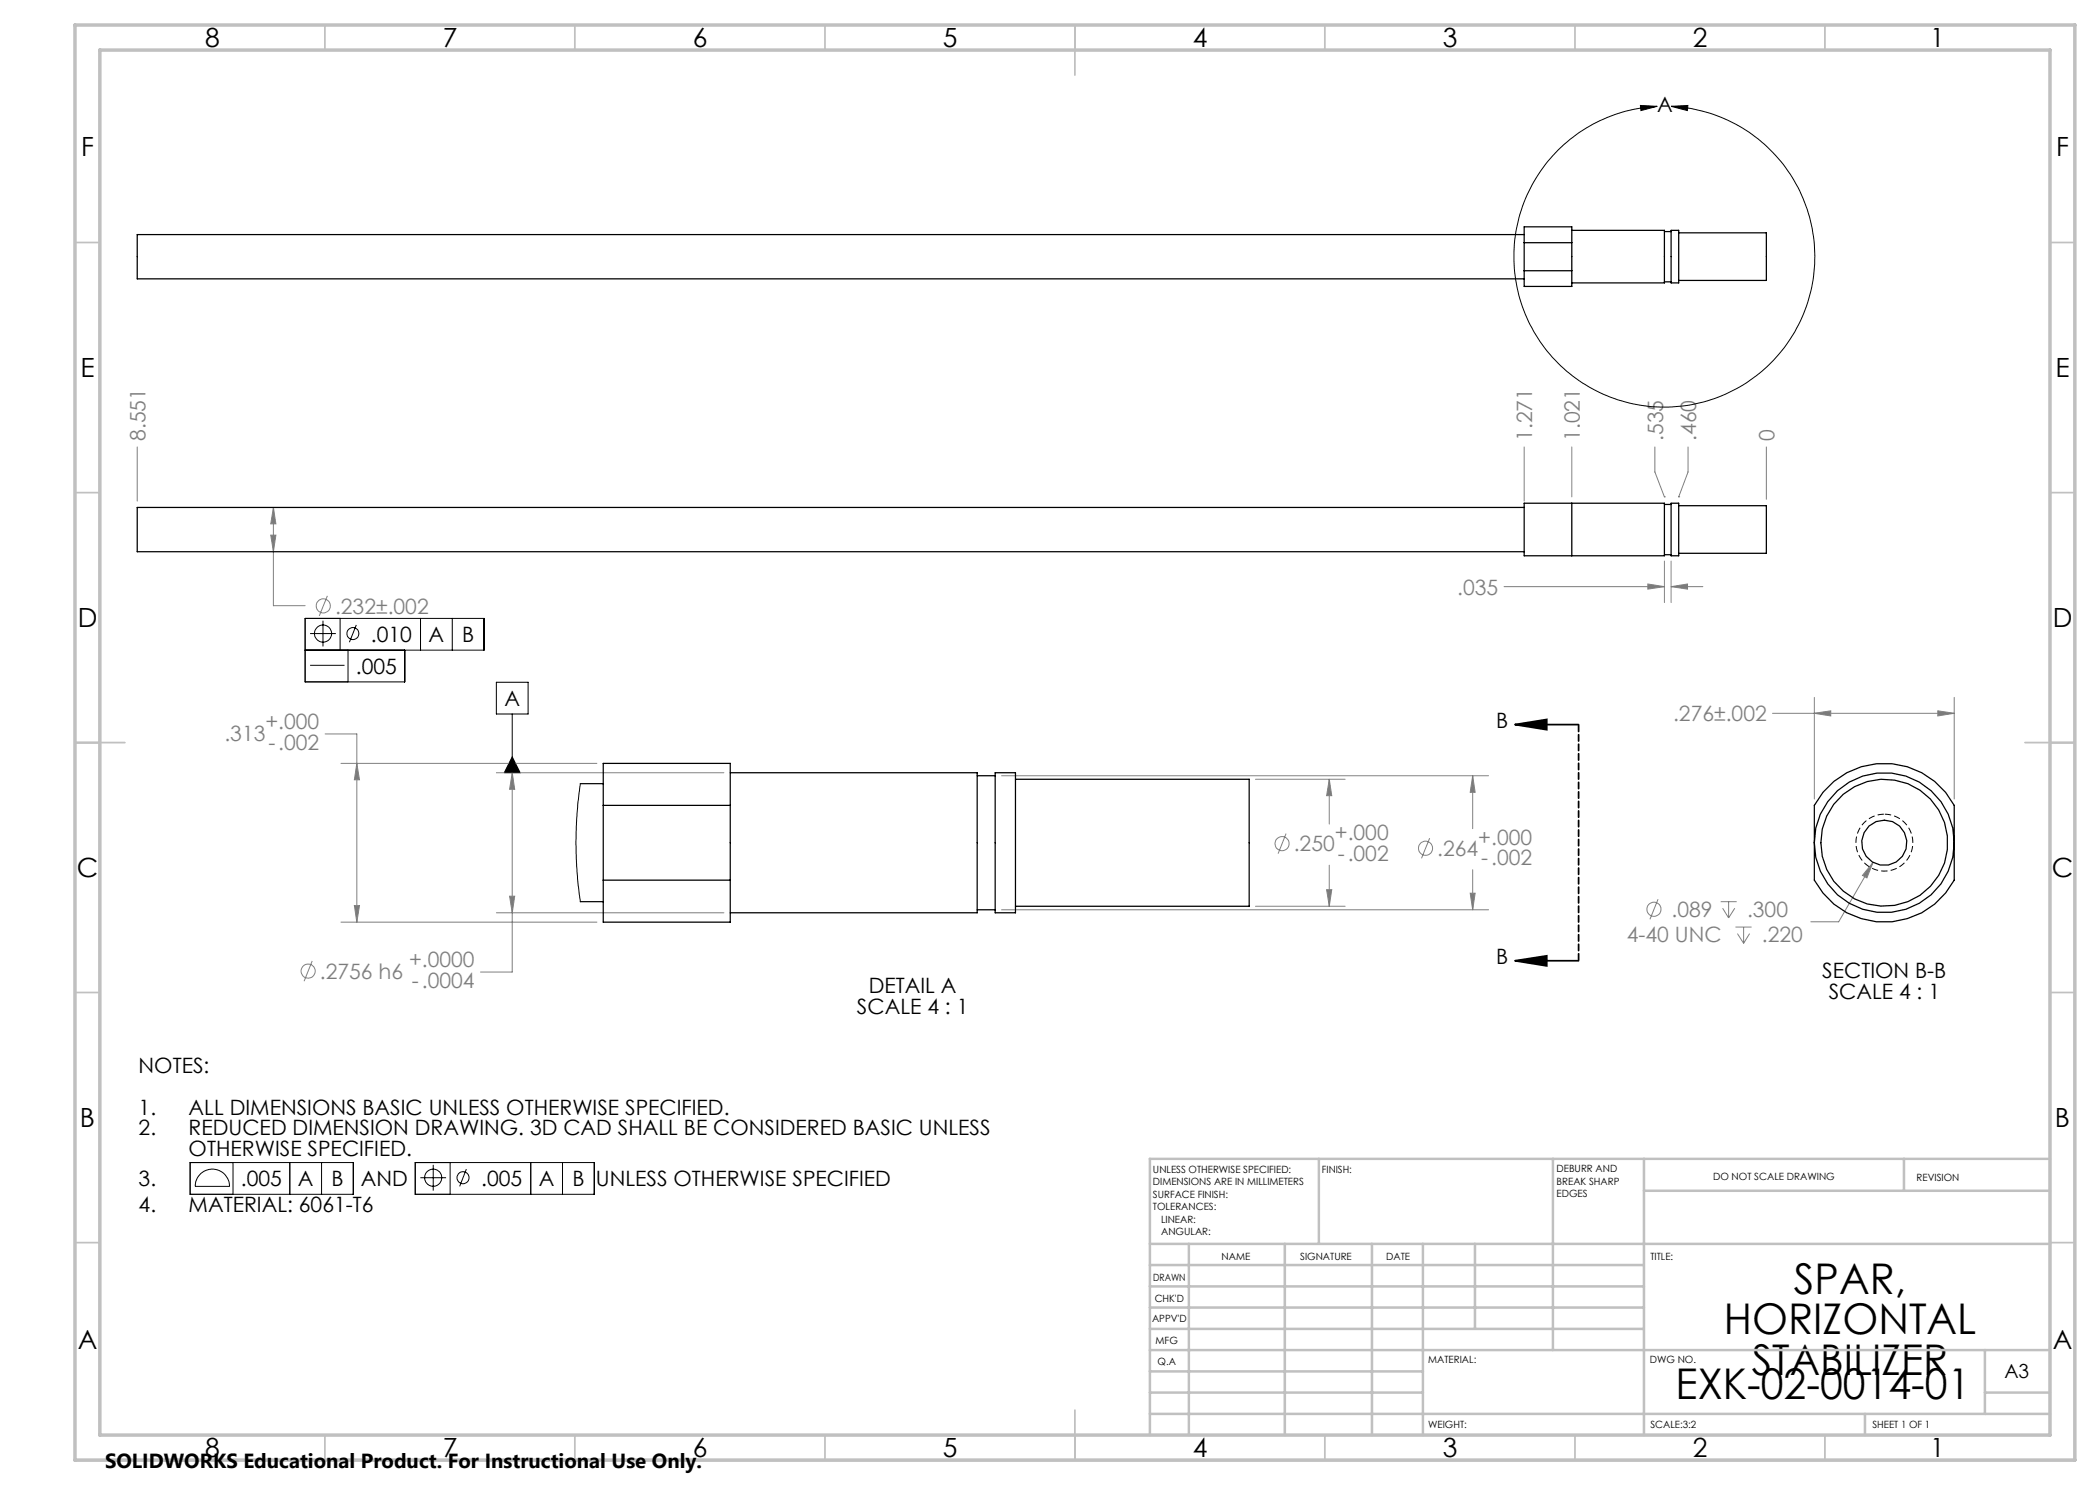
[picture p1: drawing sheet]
<svg xmlns="http://www.w3.org/2000/svg" width="420mm" height="297mm" viewBox="0 0 420 297" stroke-linecap="round" stroke-linejoin="round" font-family="sans-serif">
<g fill="none" stroke="#808080" stroke-width=".2">
<path d="M27.4 89.4v10.8M304.8 89.4v10.8M314.4 89.4v10M331 89.4v5l1.9 5M332.9 99.4h.1M335.7 99.4h.1M337.6 89.4v5l-1.9 5M353.3 89.4v10.5M54.2 107h1l-.5 3.3zM54.7 101.5l.5 3.3h-1zM54.7 101.5v19.6h6.3M65.5 119.2l-1.6 4"/>
<path d="M300.8 117.3h32.1M329.6 116.8l3.3 .5-3.3 .5zM332.9 112.2v8.3M334.2 117.3l3.3-.5v1zM334.2 112.2v8.3M334.2 117.3h6.4M362.9 139.5v20.3M390.8 139.5v20.3M65 146.8h6.4v37.6M68.2 152.7h51.2M71.4 152.7l.5 3.3h-1zM99.3 154.5h45.5"/>
<path d="M102.4 154.5l.5 3.4h-1zM102.4 154.5v39.9h-6.3M200.3 155.1h97.4M251.1 155.9h17.9M265.9 155.9v8.9M265.9 155.9l.4 3.2h-1zM294.5 155.1l.5 3.4h-1zM294.5 155.1v10.6M354.5 142.7h36.3M362.9 142.7l3.2-.5v1zM387.6 142.2l3.2 .5-3.2 .5zM101.9 179.2h1l-.5 3.4z"/>
<path d="M257.2 166.7l-1.6 4M265.3 177.9h1l-.4 3.4zM265.9 173v8.3M285.9 167.6l-1.6 4.1M294 178.6h1l-.5 3.4zM294.5 174v8M331.6 179.8l-1.6 4.1M374.6 172.5l-1.2 3.1-.9-.5zM374.6 172.5l-6.9 11.9h-5.5M62.4 192.2l-1.6 4M68.2 184.4h51.2M70.9 181.1h1l-.5 3.3z"/>
<path d="M99.3 182.6h45.5M200.3 182h97.4M251.1 181.3h17.9M344.1 180.3h3.2M344.5 181.6l1.2 2M345.7 180.3v3.3M347 181.6l-1.3 2M347.1 185.4h3.2M347.5 186.7l1.2 2M348.7 185.4v3.3M349.9 186.7l-1.2 2"/>
<circle cx="64.7" cy="121.2" r="1.41"/>
<circle cx="256.4" cy="168.7" r="1.4"/>
<circle cx="285.1" cy="169.7" r="1.41"/>
<circle cx="61.6" cy="194.2" r="1.42"/>
<circle cx="330.8" cy="181.9" r="1.41"/>
</g>
<g fill="none" stroke="#000" stroke-width=".2">
<path d="M328.1 21.1l3.3 .2-3.2 .8zM331.4 21.3a30.1 30.1 0 0 0-24.4 45.5 30.1 30.1 0 0 0 51.7 0 30.1 30.1 0 0 0-24.5-45.5M334.2 21.3l3.4-.2-.1 1zM61 130h35.8v-6.3h-35.8v12.7h19.9v-6.4M62 126.7h5.2M62 133.1h6.9M64.6 124.1v5.2M68 123.7v6.3M69.6 130v6.4M71.3 125l-1.4 3.4M84.1 123.7v6.3M90.5 123.7v6.3"/>
<path d="M99.3 136.5h6.3v6.3h-6.3zM102.4 142.8v11.7M102.4 151.4l1.6 3.1h-3.1zM38 232.5h32.7v6.4h-32.7zM40 234.9a3.4 3.4 0 0 1 3.8-.8 3.4 3.4 0 0 1 2.1 3.2h-6.8a3.4 3.4 0 0 1 .9-2.4zM46.6 232.5v6.4M58 232.5v6.4M64.3 232.5v6.4M83 232.5h35.9v6.4h-35.9zM84.1 235.5h5.1M86.6 233v5.1M90 232.5v6.4"/>
<path d="M93.3 233.8l-1.4 3.5M106.2 232.5v6.4M112.5 232.5v6.4"/>
<circle cx="64.6" cy="126.7" r="1.71"/>
<circle cx="70.6" cy="126.7" r="1.19"/>
<circle cx="86.6" cy="235.5" r="1.71"/>
<circle cx="92.6" cy="235.5" r="1.2"/>
</g>
<path d="M303 144.9l6.4-1v2zM303 144.9h12.7M303 192.2l6.4-1v2zM303 192.2h12.7" fill="none" stroke="#000" stroke-width=".35"/>
<path d="M376.9 162.8a5.7 5.7 0 0 1 5 8.5 5.7 5.7 0 0 1-9.8 .3 5.7 5.7 0 0 1 4.4-8.8h.4" fill="none" stroke="#000" stroke-width=".2" stroke-dasharray="1.3 .6" stroke-dashoffset="-.1" stroke-linecap="butt"/>
<path d="M315.7 144.9v47.3" fill="none" stroke="#000" stroke-width=".35" stroke-dasharray="1.3 .6" stroke-dashoffset="-.1"/>
<g fill="none" stroke="#c0c0c0" stroke-width=".35">
<path d="M65 5v5M115 5v5M165 5v5M215 5v10M265 5v5M315 5v5M365 5v5M15 48.5h5M410 48.5h5M15 98.5h5M410 98.5h5M15 148.5h10"/>
<path d="M405 148.5h10M15 198.5h5M410 198.5h5M15 248.5h5M410 248.5h5M65 287v5M115 287v5M165 287v5M215 282v10M265 287v5M315 287v5M365 287v5"/>
</g>
<g fill="none" stroke="#c0c0c0" stroke-width=".5">
<path d="M263.8 231.8v17M310.6 231.8v38.2M328.8 231.8v55.2M328.8 238.2h81.2M380.8 231.8v6.4M410 231.8h-180v55.2M230 248.8h180M230 257.3h98.8M230 253h98.8M237.8 248.8v38.2M257 248.8v38.2M274.4 248.8v38.2"/>
<path d="M284.6 248.8v38.2M295 248.8v17M230 265.8h98.8M230 261.5h98.8M230 278.5h54.6M230 274.3h54.6M230 270h180M397 278.5h13M397 270v12.8M230 282.8h180M373 282.8v4.2"/>
</g>
<path d="M15 5h400v287h-400zM20 10h390v277h-390z" fill="none" stroke="#c0c0c0" stroke-width=".7"/>
<g fill="#000">
<path d="M328.1 21.1l3.3 .2-3.2 .8zM334.2 21.3l3.4-.2-.1 1zM102.4 151.4l-1.5 3.1h3.1z"/>
<path d="M303 144.9l6.4-1v2zM303 192.2l6.4-1v2z"/>
</g>
<path d="M54.7 101.5l.5 3.3h-1zM54.2 107h1l-.5 3.3zM329.6 116.8l3.3 .5-3.3 .5zM334.2 117.3l3.3-.5v1zM71.4 152.7l.5 3.3h-1zM70.9 181.1h1l-.5 3.3zM102.4 154.5l.5 3.4h-1zM101.9 179.2h1l-.5 3.4zM294.5 155.1l.5 3.4h-1zM294 178.6h1l-.5 3.4zM265.3 177.9h1l-.4 3.4zM265.9 155.9l.4 3.2h-1zM362.9 142.7l3.2-.5v1zM387.6 142.2l3.2 .5-3.2 .5zM374.6 172.5l-2.1 2.6 .9 .5z" fill="#808080"/>
<g fill="none" stroke="#000" stroke-width=".25">
<path d="M304.8 48.5v-3.1h9.6v3.1M304.8 54.1v3.2h9.6v-3.2M304.8 46.9h-277.4v8.9h277.4M304.8 48.5h9.6M304.8 54.1h9.6M304.8 48.5v5.6M314.4 46.1h18.5v10.5h-18.5M314.4 48.5v5.6M332.9 46.3h1.3M332.9 56.4h1.3M334.2 46.1h1.5v10.5h-1.5zM335.7 46.6h17.6v9.5h-17.6"/>
<path d="M304.8 100.6h28.1v10.6h-28.1zM304.8 101.5h-277.4v8.8h277.4M314.4 100.6v10.6M332.9 100.9h1.3M332.9 110.9h1.3M334.2 100.6h1.5v10.6h-1.5zM335.7 101.1h17.6v9.6h-17.6M116.1 156.7h4.6M146.1 154.5h49.3v28.1h-49.3M195.4 155.1h3.6M199 154.5h4.1v28.1h-4.1zM203.1 155.9h46.7v25.4h-46.7"/>
<path d="M364.6 158.5a15.9 15.9 0 0 1 26.2 2.6v14.9a15.8 15.8 0 0 1-27.9 0v-14.9zM120.7 161.1v-8.4h25.4v8.4M120.7 176v8.4h25.4v-8.4M120.7 161.1h25.4M120.7 176h25.4M120.7 161.1v14.9M146.1 161.1v14.9M116.1 180.3h4.6M195.4 182h3.6"/>
<circle cx="376.8" cy="168.5" r="14"/>
<circle cx="376.9" cy="168.6" r="4.5"/>
<circle cx="376.9" cy="168.5" r="12.7"/>
</g>
<path d="M116.1 156.7l-.7 6.1-.2 5.4 .2 6.1 .7 6" fill="none" stroke="#000" stroke-width=".2"/>
<g font-size="8.5">
<text x="358.8" y="258.8">SPAR,</text>
<text x="344.8" y="266.9">HORIZONTAL</text>
<text x="350.3" y="275">STABILIZER</text>
<text x="335.1" y="279.7">EXK-02-0014-01</text>
</g>
<g font-size="5.3">
<text x="41" y="9.5">8</text>
<text x="88.5" y="9.5">7</text>
<text x="138.5" y="9.5">6</text>
<text x="188.5" y="9.5">5</text>
<text x="238.5" y="9.5">4</text>
<text x="288.5" y="9.5">3</text>
<text x="338.5" y="9.5">2</text>
<text x="386" y="9.5">1</text>
<text x="16.2" y="31.2">F</text>
<text x="411.2" y="31.2">F</text>
<text x="16.1" y="75.5">E</text>
<text x="411.1" y="75.5">E</text>
<text x="15.5" y="125.5">D</text>
<text x="410.5" y="125.5">D</text>
<text x="15.4" y="175.5">C</text>
<text x="410.4" y="175.5">C</text>
<text x="16" y="225.5">B</text>
<text x="411" y="225.5">B</text>
<text x="15.5" y="269.8">A</text>
<text x="410.5" y="269.8">A</text>
<text x="41" y="291.5">8</text>
<text x="88.5" y="291.5">7</text>
<text x="138.5" y="291.5">6</text>
<text x="188.5" y="291.5">5</text>
<text x="238.5" y="291.5">4</text>
<text x="288.5" y="291.5">3</text>
<text x="338.5" y="291.5">2</text>
<text x="386" y="291.5">1</text>
</g>
<g font-size="4.2">
<text x="331.4" y="22.4">A</text>
<text x="74.2" y="128.5">.010</text>
<text x="85.7" y="128.5">A</text>
<text x="92.4" y="128.5">B</text>
<text x="71.2" y="134.8">.005</text>
<text x="100.9" y="141.2">A</text>
<text x="299.2" y="145.6">B</text>
<text x="299.2" y="192.8">B</text>
<text x="364.5" y="195.6">SECTION B-B</text>
<text x="171.4" y="202.8">SCALE 4 : 1</text>
<text x="173.8" y="198.7">DETAIL A</text>
<text x="365.7" y="199.8">SCALE 4 : 1</text>
<text x="27.7" y="214.6">NOTES:</text>
<text x="27.7" y="222.9">1.</text>
<text x="27.7" y="227.1">2.</text>
<text x="37.7" y="222.9">ALL DIMENSIONS BASIC UNLESS OTHERWISE SPECIFIED.</text>
<text x="37.7" y="227.1">REDUCED DIMENSION DRAWING. 3D CAD SHALL BE CONSIDERED BASIC UNLESS</text>
<text x="37.7" y="231.3">OTHERWISE SPECIFIED.</text>
<text x="27.7" y="237.3">3.</text>
<text x="48.2" y="237.3">.005</text>
<text x="59.6" y="237.3">A</text>
<text x="66.3" y="237.3">B</text>
<text x="72.2" y="237.3">AND</text>
<text x="96.2" y="237.3">.005</text>
<text x="107.8" y="237.3">A</text>
<text x="114.5" y="237.3">B</text>
<text x="119.2" y="237.3">UNLESS OTHERWISE SPECIFIED</text>
<text x="27.7" y="242.4">4.</text>
<text x="37.7" y="242.4">MATERIAL: 6061-T6</text>
</g>
<g font-size="4.2" fill="#808080">
<text x="29.1" y="88.2" transform="rotate(-90 29.1 88.2)">8.551</text>
<text x="306.4" y="88.2" transform="rotate(-90 306.4 88.2)">1.271</text>
<text x="316" y="88.2" transform="rotate(-90 316 88.2)">1.021</text>
<text x="332.6" y="88.2" transform="rotate(-90 332.6 88.2)">.535</text>
<text x="339.2" y="88.2" transform="rotate(-90 339.2 88.2)">.460</text>
<text x="354.9" y="88.2" transform="rotate(-90 354.9 88.2)">0</text>
<text x="291.4" y="118.9">.035</text>
<text x="67" y="122.7">.232±.002</text>
<text x="44.9" y="148.1">.313</text>
<text x="53.1" y="145.9">+.000</text>
<text x="53.7" y="150">-.002</text>
<text x="334.6" y="144.3">.276±.002</text>
<text x="267" y="168">+.000</text>
<text x="258.8" y="170.3">.250</text>
<text x="267.6" y="172.1">-.002</text>
<text x="287.5" y="171.2">.264</text>
<text x="295.7" y="168.9">+.000</text>
<text x="296.2" y="173">-.002</text>
<text x="334.3" y="183.4">.089</text>
<text x="349.4" y="183.4">.300</text>
<text x="325.4" y="188.5">4-40 UNC</text>
<text x="352.4" y="188.5">.220</text>
<text x="64" y="195.8">.2756 h6</text>
<text x="81.8" y="193.5">+.0000</text>
<text x="82.4" y="197.6">-.0004</text>
</g>
<text font-size="4.1" x="21" y="293.7">SOLIDWORKS Educational Product. For Instructional Use Only.</text>
<text font-size="3.9" x="400.9" y="275.5">A3</text>
<g font-size="2">
<text x="230.6" y="234.6">UNLESS OTHERWISE SPECIFIED:</text>
<text x="230.6" y="237.1">DIMENSIONS ARE IN MILLIMETERS</text>
<text x="230.6" y="239.6">SURFACE FINISH:</text>
<text x="264.4" y="234.6">FINISH:</text>
<text x="311.3" y="234.5">DEBURR AND</text>
<text x="311.3" y="237">BREAK SHARP</text>
<text x="311.3" y="239.5">EDGES</text>
<text x="342.6" y="236">DO NOT SCALE DRAWING</text>
<text x="383.3" y="236.2">REVISION</text>
<text x="230.6" y="242.1">TOLERANCES:</text>
<text x="232.2" y="244.6">LINEAR:</text>
<text x="232.2" y="247.1">ANGULAR:</text>
<text x="244.3" y="252">NAME</text>
<text x="260" y="251.9">SIGNATURE</text>
<text x="277.2" y="251.9">DATE</text>
<text x="330.1" y="251.9">TITLE:</text>
<text x="230.6" y="256.1">DRAWN</text>
<text x="230.9" y="260.3">CHK'D</text>
<text x="230.4" y="264.4">APPV'D</text>
<text x="231.1" y="268.8">MFG</text>
<text x="231.5" y="273">Q.A</text>
<text x="285.6" y="272.5">MATERIAL:</text>
<text x="330" y="272.5">DWG NO.</text>
<text x="285.6" y="285.5">WEIGHT:</text>
<text x="330.1" y="285.6">SCALE:3:2</text>
<text x="374.5" y="285.6">SHEET 1 OF 1</text>
</g>
</svg>
